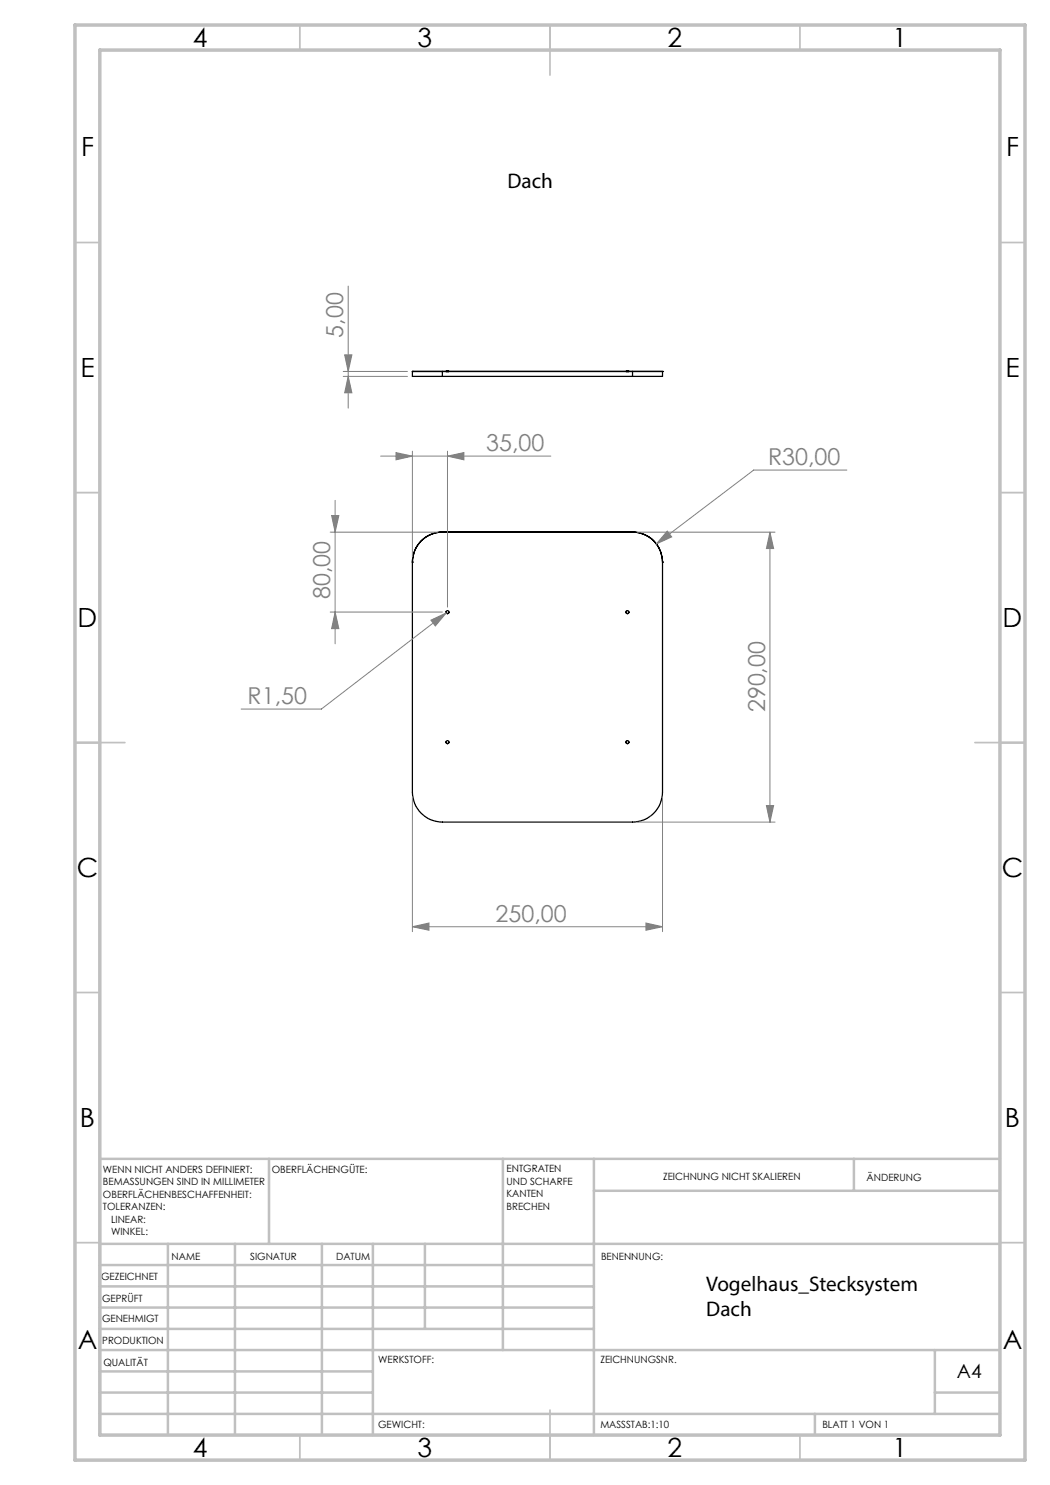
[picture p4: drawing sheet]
<svg xmlns="http://www.w3.org/2000/svg" width="210mm" height="297mm" viewBox="0 0 210 297" stroke-linecap="round" stroke-linejoin="round" font-family="sans-serif">
<g fill="none" stroke="#000" stroke-width=".25">
<path d="M82.5 74.3h6M82.5 74.3h.1M82.5 74.3v1h6M88.5 74.3h38M88.5 75.3h38M88.5 74.3v1M89.2 74.3h.6zM125.2 74.3h.6zM126.5 74.3h6M126.5 74.3v1M132.5 74.3h.1M132.5 74.3v1h-6"/>
<path d="M82.5 112.4h.1M82.5 112.4v46a6 6 0 0 0 6 6h38a6 6 0 0 0 6-6v-46M88.5 106.4a6 6 0 0 0-6 6M88.5 106.4h.1M88.5 106.4h38M126.5 106.4a6 6 0 0 1 6 6M126.5 106.4h.1M132.5 112.4h.1M89.2 122.4a.3 .3 0 0 0 .3 .3 .3 .3 0 0 0 .3-.3M125.2 122.4a.3 .3 0 0 0 .3 .3 .3 .3 0 0 0 .3-.3M89.2 148.4a.3 .3 0 0 0 .3 .3 .3 .3 0 0 0 .3-.3M125.2 148.4a.3 .3 0 0 0 .3 .3 .3 .3 0 0 0 .3-.3"/>
<circle cx="89.5" cy="122.4" r=".31"/>
<circle cx="125.5" cy="122.4" r=".29"/>
<circle cx="89.5" cy="148.4" r=".31"/>
<circle cx="125.5" cy="148.4" r=".29"/>
</g>
<g fill="none" stroke="#808080" stroke-width=".2">
<path d="M69.6 57.2v24.4M68.7 75.3h12.8M68.7 74.3h12.8M68.9 71h1.5l-.8 3.3zM69.6 75.3l.8 3.3h-1.5zM76.1 91.2h34.1M79.2 90.5l3.3 .7-3.3 .8zM82.5 90.2v21.2M89.5 91.2l3.3-.7v1.5zM89.5 90.2v31.2M169.4 94h-18.7l-19.4 14.8M66 106.4h21.5"/>
<path d="M66.3 103.1h1.5l-.8 3.3zM67 100.1v28.7M127.5 106.4h27.5M133.5 106.2l.8 1.2-3 1.4zM154 106.4v58M154 106.4l.7 3.3h-1.4zM66 122.4h22.5M67 122.4l.8 3.3h-1.5zM86.2 124l3.1-1.4-2.2 2.6zM89.3 122.6l-25 19.2h-16.1M82.5 159.4v26.9M132.5 159.4v26.9"/>
<path d="M127.5 164.4h27.5M153.3 161.1h1.4l-.7 3.3zM82.5 185.3l3.3-.7v1.5zM82.5 185.3h50M129.2 184.6l3.3 .7-3.3 .8z"/>
</g>
<g fill="none" stroke="#c0c0c0" stroke-width=".35">
<path d="M60 5v5M110 5v10M160 5v5M15 48.5h5M200 48.5h5M15 98.5h5M200 98.5h5M15 148.5h10M195 148.5h10M15 198.5h5M200 198.5h5M15 248.5h5"/>
<path d="M200 248.5h5M60 287v5M110 282v10M160 287v5"/>
</g>
<g fill="none" stroke="#c0c0c0" stroke-width=".5">
<path d="M53.8 231.8v17M100.6 231.8v38.2M118.8 231.8v55.2M118.8 238.2h81.2M170.8 231.8v6.4M200 231.8h-180v55.2M20 248.8h180M20 257.3h98.8M20 253h98.8M33.6 248.8v38.2M47 248.8v38.2M64.4 248.8v38.2"/>
<path d="M74.6 248.8v38.2M85 248.8v17M20 265.8h98.8M20 261.5h98.8M20 278.5h54.6M20 274.3h54.6M20 270h180M187 278.5h13M187 270v12.8M20 282.8h180M163 282.8v4.2"/>
</g>
<path d="M15 5h190v287h-190zM20 10h180v277h-180z" fill="none" stroke="#c0c0c0" stroke-width=".7"/>
<g fill="#808080">
<path d="M86.2 124l.9 1.2 2.2-2.6zM133.5 106.2l-2.2 2.6 3-1.4z"/>
<path d="M129.2 184.6l3.3 .7-3.3 .8zM82.5 185.3l3.3-.7v1.5zM89.5 91.2l3.3-.7v1.5zM79.2 90.5l3.3 .7-3.3 .8z"/>
<path d="M69.6 75.3l.8 3.3h-1.5zM68.9 71h1.5l-.8 3.3z"/>
<path d="M154 106.4l.7 3.3h-1.4zM153.3 161.1h1.4l-.7 3.3zM66.3 103.1h1.5l-.8 3.3zM67 122.4l.8 3.3h-1.5z"/>
</g>
<g font-size="5.3">
<text x="38.5" y="9.5">4</text>
<text x="83.5" y="9.5">3</text>
<text x="133.5" y="9.5">2</text>
<text x="178.5" y="9.5">1</text>
<text x="16.2" y="31.2">F</text>
<text x="201.2" y="31.2">F</text>
<text x="16.1" y="75.5">E</text>
<text x="201.1" y="75.5">E</text>
<text x="15.5" y="125.5">D</text>
<text x="200.5" y="125.5">D</text>
<text x="15.4" y="175.5">C</text>
<text x="200.3" y="175.5">C</text>
<text x="16" y="225.5">B</text>
<text x="201" y="225.5">B</text>
<text x="15.5" y="269.7">A</text>
<text x="200.5" y="269.7">A</text>
<text x="38.5" y="291.5">4</text>
<text x="83.5" y="291.5">3</text>
<text x="133.5" y="291.5">2</text>
<text x="178.5" y="291.5">1</text>
</g>
<g font-size="4.7" fill="#808080">
<text x="68.7" y="67.6" transform="rotate(-90 68.7 67.6)">5,00</text>
<text x="97.3" y="90.2">35,00</text>
<text x="153.6" y="93">R30,00</text>
<text x="66" y="119.8" transform="rotate(-90 66 119.8)">80,00</text>
<text x="49.5" y="140.8">R1,50</text>
<text x="153" y="142.5" transform="rotate(-90 153 142.5)">290,00</text>
<text x="99.1" y="184.3">250,00</text>
</g>
<g font-size="4.2">
<text x="101.5" y="37.5">Dach</text>
<text x="141.3" y="258.2">Vogelhaus_Stecksystem</text>
<text x="141.3" y="263.3">Dach</text>
</g>
<text font-size="3.9" x="191.4" y="275.6">A4</text>
<g font-size="2">
<text x="20.6" y="234.6">WENN NICHT ANDERS DEFINIERT:</text>
<text x="20.6" y="237.1">BEMASSUNGEN SIND IN MILLIMETER</text>
<text x="20.6" y="239.6">OBERFLÄCHENBESCHAFFENHEIT:</text>
<text x="54.4" y="234.6">OBERFLÄCHENGÜTE:</text>
<text x="101.3" y="234.5">ENTGRATEN</text>
<text x="101.3" y="237">UND SCHARFE</text>
<text x="101.3" y="239.5">KANTEN</text>
<text x="132.6" y="236">ZEICHNUNG NICHT SKALIEREN</text>
<text x="173.3" y="236.2">ÄNDERUNG</text>
<text x="20.6" y="242.1">TOLERANZEN:</text>
<text x="22.2" y="244.6">LINEAR:</text>
<text x="101.3" y="242">BRECHEN</text>
<text x="22.2" y="247.1">WINKEL:</text>
<text x="34.3" y="252">NAME</text>
<text x="50" y="251.9">SIGNATUR</text>
<text x="67.2" y="251.9">DATUM</text>
<text x="120.2" y="251.9">BENENNUNG:</text>
<text x="20.2" y="256.1">GEZEICHNET</text>
<text x="20.4" y="260.3">GEPRÜFT</text>
<text x="20.4" y="264.4">GENEHMIGT</text>
<text x="20.5" y="268.8">PRODUKTION</text>
<text x="20.7" y="273.1">QUALITÄT</text>
<text x="75.6" y="272.5">WERKSTOFF:</text>
<text x="120.1" y="272.5">ZEICHNUNGSNR.</text>
<text x="75.6" y="285.5">GEWICHT:</text>
<text x="120.1" y="285.6">MASSSTAB:1:10</text>
<text x="164.5" y="285.6">BLATT 1 VON 1</text>
</g>
</svg>
